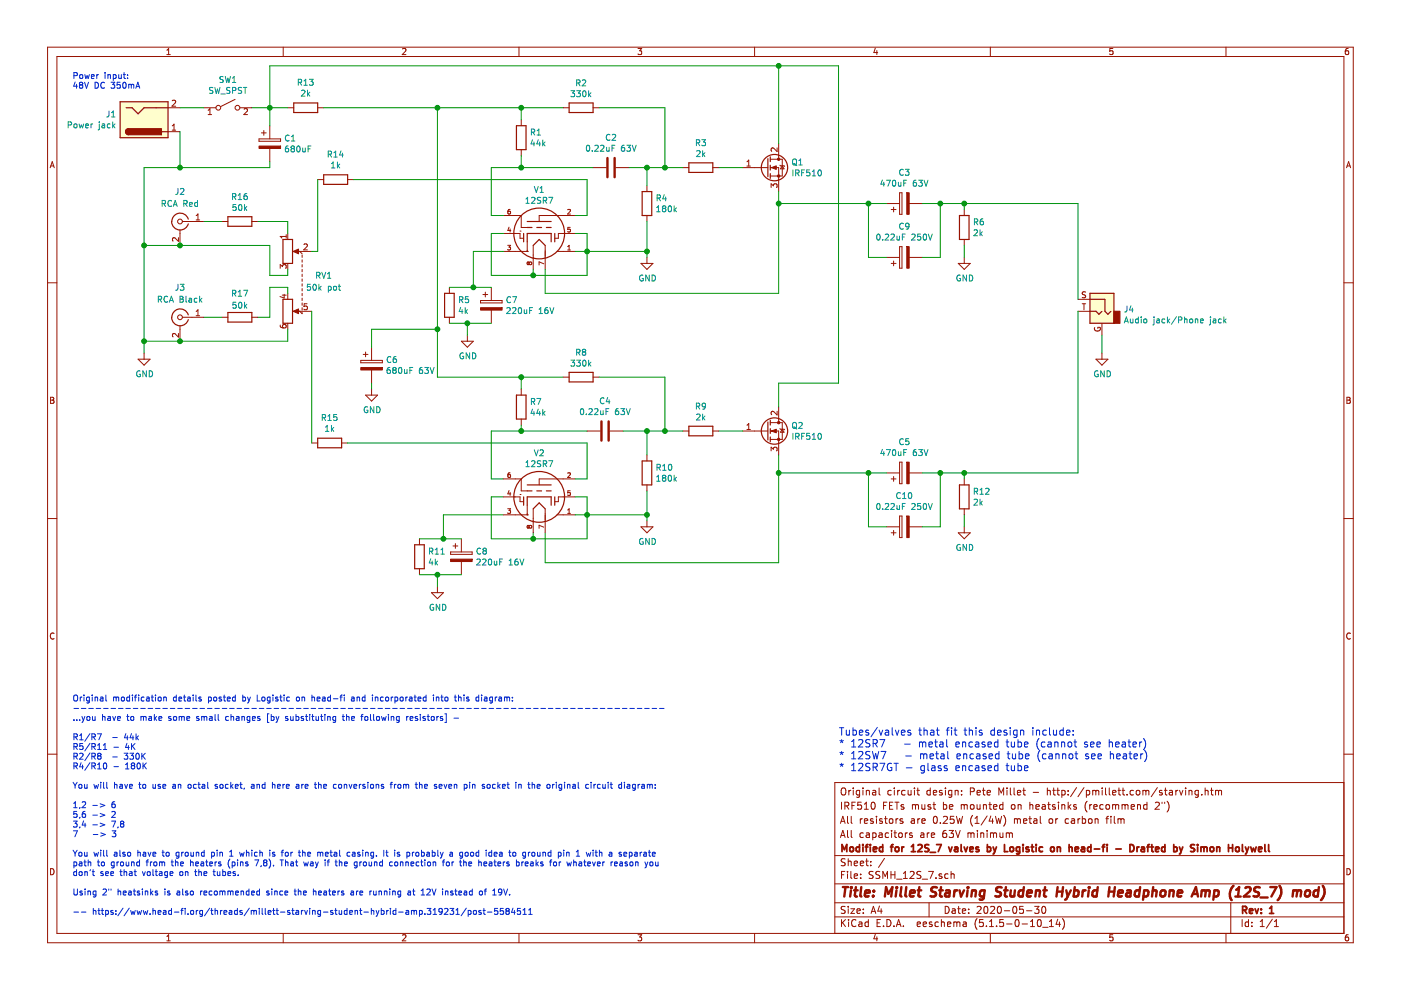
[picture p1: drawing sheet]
EESchema Schematic File Version 4
EELAYER 30 0
EELAYER END
$Descr A4 11693 8268
encoding utf-8
Sheet 1 1
Title "Millet Starving Student Hybrid Headphone Amp (12S_7) mod)"
Date "2020-05-30"
Rev "1"
Comp "Modified for 12S_7 valves by Logistic on head-fi - Drafted by Simon Holywell"
Comment1 "All capacitors are 63V minimum"
Comment2 "All resistors are 0.25W (1/4W) metal or carbon film"
Comment3 "IRF510 FETs must be mounted on heatsinks (recommend 2\")"
Comment4 "Original circuit design: Pete Millet - http://pmillett.com/starving.htm"
$EndDescr
$Comp
L Connector:Jack-DC J1
U 1 1
P 1200 1000
F 0 "J1" H 970 958 50  0000 R CNN
F 1 "Power jack" H 970 1049 50  0000 R CNN
F 2 "" H 1250 960 50  0001 C CNN
F 3 "~" H 1250 960 50  0001 C CNN
	1    1200 1000
	1    0    0    1   
$EndComp
$Comp
L Switch:SW_SPST SW1
U 1 1
P 1900 900
F 0 "SW1" H 1900 1135 50  0000 C CNN
F 1 "SW_SPST" H 1900 1044 50  0000 C CNN
F 2 "" H 1900 900 50  0001 C CNN
F 3 "~" H 1900 900 50  0001 C CNN
	1    1900 900 
	1    0    0    -1  
$EndComp
Wire Wire Line
	1700 900  1500 900 
$Comp
L Device:CP C1
U 1 1
P 2250 1200
F 0 "C1" H 2368 1246 50  0000 L CNN
F 1 "680uF" H 2368 1155 50  0000 L CNN
F 2 "" H 2288 1050 50  0001 C CNN
F 3 "~" H 2250 1200 50  0001 C CNN
	1    2250 1200
	1    0    0    -1  
$EndComp
$Comp
L Device:R R13
U 1 1
P 2550 900
F 0 "R13" V 2757 900 50  0000 C CNN
F 1 "2k" V 2666 900 50  0000 C CNN
F 2 "" V 2480 900 50  0001 C CNN
F 3 "~" H 2550 900 50  0001 C CNN
	1    2550 900 
	0    -1   -1   0   
$EndComp
$Comp
L Device:R R14
U 1 1
P 2800 1500
F 0 "R14" V 3007 1500 50  0000 C CNN
F 1 "1k" V 2916 1500 50  0000 C CNN
F 2 "" V 2730 1500 50  0001 C CNN
F 3 "~" H 2800 1500 50  0001 C CNN
	1    2800 1500
	0    -1   -1   0   
$EndComp
$Comp
L Device:R R16
U 1 1
P 2000 1850
F 0 "R16" V 1793 1850 50  0000 C CNN
F 1 "50k" V 1884 1850 50  0000 C CNN
F 2 "" V 1930 1850 50  0001 C CNN
F 3 "~" H 2000 1850 50  0001 C CNN
	1    2000 1850
	0    1    1    0   
$EndComp
$Comp
L Connector:Conn_Coaxial J3
U 1 1
P 1500 2650
F 0 "J3" H 1500 2900 50  0000 C CNN
F 1 "RCA Black" H 1500 2800 50  0000 C CNN
F 2 "" H 1500 2650 50  0001 C CNN
F 3 " ~" H 1500 2650 50  0001 C CNN
	1    1500 2650
	-1   0    0    -1  
$EndComp
Wire Wire Line
	2650 2100 2600 2100
$Comp
L power:GND #PWR04
U 1 1
P 1200 2950
F 0 "#PWR04" H 1200 2700 50  0001 C CNN
F 1 "GND" H 1205 2777 50  0000 C CNN
F 2 "" H 1200 2950 50  0001 C CNN
F 3 "" H 1200 2950 50  0001 C CNN
	1    1200 2950
	1    0    0    -1  
$EndComp
Wire Wire Line
	2400 1950 2400 1850
Wire Wire Line
	2400 1850 2150 1850
$Comp
L Connector:Conn_Coaxial J2
U 1 1
P 1500 1850
F 0 "J2" H 1500 2100 50  0000 C CNN
F 1 "RCA Red" H 1500 2000 50  0000 C CNN
F 2 "" H 1500 1850 50  0001 C CNN
F 3 " ~" H 1500 1850 50  0001 C CNN
	1    1500 1850
	-1   0    0    -1  
$EndComp
Wire Wire Line
	1700 1850 1850 1850
$Comp
L Device:R R17
U 1 1
P 2000 2650
F 0 "R17" V 1800 2650 50  0000 C CNN
F 1 "50k" V 1900 2650 50  0000 C CNN
F 2 "" V 1930 2650 50  0001 C CNN
F 3 "~" H 2000 2650 50  0001 C CNN
	1    2000 2650
	0    1    1    0   
$EndComp
Wire Wire Line
	2400 2250 2400 2300
Wire Wire Line
	2400 2300 2250 2300
Wire Wire Line
	2250 2300 2250 2050
Wire Wire Line
	2250 2050 1500 2050
Connection ~ 1500 2050
Wire Wire Line
	2400 2450 2400 2400
$Comp
L Device:R_POT_Dual RV1
U 1 1
P 2500 2350
F 0 "RV1" V 2450 2550 50  0000 C CNN
F 1 "50k pot" V 2550 2550 50  0000 C CNN
F 2 "" H 2750 2275 50  0001 C CNN
F 3 "~" H 2750 2275 50  0001 C CNN
	1    2500 2350
	0    1    1    0   
$EndComp
Wire Wire Line
	2400 2400 2250 2400
Wire Wire Line
	2250 2400 2250 2650
Wire Wire Line
	2250 2650 2150 2650
Wire Wire Line
	1850 2650 1700 2650
Wire Wire Line
	2400 2850 1500 2850
Wire Wire Line
	2400 2750 2400 2850
Connection ~ 1500 2850
$Comp
L Device:R R15
U 1 1
P 2750 3700
F 0 "R15" V 2957 3700 50  0000 C CNN
F 1 "1k" V 2866 3700 50  0000 C CNN
F 2 "" V 2680 3700 50  0001 C CNN
F 3 "~" H 2750 3700 50  0001 C CNN
	1    2750 3700
	0    -1   -1   0   
$EndComp
Wire Wire Line
	2650 2100 2650 1500
Wire Wire Line
	1500 1400 2250 1400
Wire Wire Line
	1500 1100 1500 1400
Wire Wire Line
	1500 1400 1200 1400
Connection ~ 1500 1400
Wire Wire Line
	2100 900  2250 900 
Connection ~ 2250 900 
Wire Wire Line
	2250 900  2400 900 
Wire Wire Line
	1200 1400 1200 2050
Wire Wire Line
	1200 2950 1200 2850
Connection ~ 1200 2850
Wire Wire Line
	1200 2850 1500 2850
Wire Wire Line
	1200 2050 1500 2050
Connection ~ 1200 2050
Wire Wire Line
	1200 2050 1200 2850
Wire Wire Line
	2250 1050 2250 900 
Wire Wire Line
	2250 1350 2250 1400
Wire Wire Line
	2250 900  2250 550 
$Comp
L Connector:AudioJack2_Ground J4
U 1 1
P 9200 2600
F 0 "J4" H 9020 2618 50  0000 R CNN
F 1 "Audio jack/Phone jack" H 9020 2527 50  0000 R CNN
F 2 "" H 9200 2600 50  0001 C CNN
F 3 "~" H 9200 2600 50  0001 C CNN
	1    9200 2600
	-1   0    0    -1  
$EndComp
Wire Wire Line
	8050 2050 8050 2150
$Comp
L power:GND #PWR02
U 1 1
P 8050 2150
F 0 "#PWR02" H 8050 1900 50  0001 C CNN
F 1 "GND" H 8055 1977 50  0000 C CNN
F 2 "" H 8050 2150 50  0001 C CNN
F 3 "" H 8050 2150 50  0001 C CNN
	1    8050 2150
	1    0    0    -1  
$EndComp
Connection ~ 7850 1700
Wire Wire Line
	8050 1700 8050 1750
Wire Wire Line
	7850 1700 8050 1700
Wire Wire Line
	7850 1700 7700 1700
Wire Wire Line
	7850 2150 7850 1700
Wire Wire Line
	7700 2150 7850 2150
$Comp
L Device:R R6
U 1 1
P 8050 1900
F 0 "R6" H 8120 1946 50  0000 L CNN
F 1 "2k" H 8120 1855 50  0000 L CNN
F 2 "" V 7980 1900 50  0001 C CNN
F 3 "~" H 8050 1900 50  0001 C CNN
	1    8050 1900
	1    0    0    -1  
$EndComp
Wire Wire Line
	7250 1700 7400 1700
Connection ~ 7250 1700
Wire Wire Line
	7250 2150 7400 2150
Wire Wire Line
	7250 1700 7250 2150
Wire Wire Line
	6500 1700 6500 1600
Connection ~ 6500 1700
Wire Wire Line
	6500 1700 7250 1700
Wire Wire Line
	4550 2450 6500 2450
$Comp
L Device:CP C9
U 1 1
P 7550 2150
F 0 "C9" V 7805 2150 50  0000 C CNN
F 1 "0.22uF 250V" V 7714 2150 50  0000 C CNN
F 2 "" H 7588 2000 50  0001 C CNN
F 3 "~" H 7550 2150 50  0001 C CNN
	1    7550 2150
	0    -1   -1   0   
$EndComp
$Comp
L Device:CP C3
U 1 1
P 7550 1700
F 0 "C3" V 7805 1700 50  0000 C CNN
F 1 "470uF 63V" V 7714 1700 50  0000 C CNN
F 2 "" H 7588 1550 50  0001 C CNN
F 3 "~" H 7550 1700 50  0001 C CNN
	1    7550 1700
	0    -1   -1   0   
$EndComp
Wire Wire Line
	6500 550  6500 1200
Wire Wire Line
	2250 550  6500 550 
Wire Wire Line
	5550 1400 5700 1400
Connection ~ 5550 1400
Wire Wire Line
	5550 900  5550 1400
$Comp
L Device:R R2
U 1 1
P 4850 900
F 0 "R2" V 4643 900 50  0000 C CNN
F 1 "330k" V 4734 900 50  0000 C CNN
F 2 "" V 4780 900 50  0001 C CNN
F 3 "~" H 4850 900 50  0001 C CNN
	1    4850 900 
	0    1    1    0   
$EndComp
Wire Wire Line
	5400 1400 5550 1400
Connection ~ 5400 1400
Wire Wire Line
	5400 1550 5400 1400
$Comp
L Device:R R4
U 1 1
P 5400 1700
F 0 "R4" H 5470 1746 50  0000 L CNN
F 1 "180k" H 5470 1655 50  0000 L CNN
F 2 "" V 5330 1700 50  0001 C CNN
F 3 "~" H 5400 1700 50  0001 C CNN
	1    5400 1700
	1    0    0    -1  
$EndComp
Wire Wire Line
	6500 2450 6500 1700
Wire Wire Line
	6000 1400 6200 1400
Wire Wire Line
	5250 1400 5400 1400
$Comp
L Device:R R3
U 1 1
P 5850 1400
F 0 "R3" V 5643 1400 50  0000 C CNN
F 1 "2k" V 5734 1400 50  0000 C CNN
F 2 "" V 5780 1400 50  0001 C CNN
F 3 "~" H 5850 1400 50  0001 C CNN
	1    5850 1400
	0    1    1    0   
$EndComp
$Comp
L Transistor_FET:BUZ11 Q1
U 1 1
P 6400 1400
F 0 "Q1" H 6604 1446 50  0000 L CNN
F 1 "IRF510" H 6604 1355 50  0000 L CNN
F 2 "Package_TO_SOT_THT:TO-220-3_Vertical" H 6650 1325 50  0001 L CIN
F 3 "http://www.fairchildsemi.com/ds/BU/BUZ11.pdf" H 6400 1400 50  0001 L CNN
	1    6400 1400
	1    0    0    -1  
$EndComp
$Comp
L Device:C C2
U 1 1
P 5100 1400
F 0 "C2" V 4848 1400 50  0000 C CNN
F 1 "0.22uF 63V" V 4939 1400 50  0000 C CNN
F 2 "" H 5138 1250 50  0001 C CNN
F 3 "~" H 5100 1400 50  0001 C CNN
	1    5100 1400
	0    1    1    0   
$EndComp
Wire Wire Line
	4900 1950 4800 1950
Wire Wire Line
	4900 2300 4900 2100
Wire Wire Line
	2700 900  3650 900 
Wire Wire Line
	4350 900  4350 1000
$Comp
L power:GND #PWR01
U 1 1
P 5400 2150
F 0 "#PWR01" H 5400 1900 50  0001 C CNN
F 1 "GND" H 5405 1977 50  0000 C CNN
F 2 "" H 5400 2150 50  0001 C CNN
F 3 "" H 5400 2150 50  0001 C CNN
	1    5400 2150
	1    0    0    -1  
$EndComp
$Comp
L Device:R R1
U 1 1
P 4350 1150
F 0 "R1" H 4420 1196 50  0000 L CNN
F 1 "44k" H 4420 1105 50  0000 L CNN
F 2 "" V 4280 1150 50  0001 C CNN
F 3 "~" H 4350 1150 50  0001 C CNN
	1    4350 1150
	1    0    0    -1  
$EndComp
Wire Wire Line
	3750 2400 3950 2400
Wire Wire Line
	3900 2700 4100 2700
Connection ~ 3900 2700
Wire Wire Line
	3900 2800 3900 2700
$Comp
L power:GND #PWR03
U 1 1
P 3900 2800
F 0 "#PWR03" H 3900 2550 50  0001 C CNN
F 1 "GND" H 3905 2627 50  0000 C CNN
F 2 "" H 3900 2800 50  0001 C CNN
F 3 "" H 3900 2800 50  0001 C CNN
	1    3900 2800
	1    0    0    -1  
$EndComp
Wire Wire Line
	3750 2700 3900 2700
$Comp
L Device:CP C7
U 1 1
P 4100 2550
F 0 "C7" H 4218 2596 50  0000 L CNN
F 1 "220uF 16V" H 4218 2505 50  0000 L CNN
F 2 "" H 4138 2400 50  0001 C CNN
F 3 "~" H 4100 2550 50  0001 C CNN
	1    4100 2550
	1    0    0    -1  
$EndComp
$Comp
L Device:R R5
U 1 1
P 3750 2550
F 0 "R5" H 3820 2596 50  0000 L CNN
F 1 "4k" H 3820 2505 50  0000 L CNN
F 2 "" V 3680 2550 50  0001 C CNN
F 3 "~" H 3750 2550 50  0001 C CNN
	1    3750 2550
	1    0    0    -1  
$EndComp
Wire Wire Line
	8050 4300 8050 4400
$Comp
L power:GND #PWR08
U 1 1
P 8050 4400
F 0 "#PWR08" H 8050 4150 50  0001 C CNN
F 1 "GND" H 8055 4227 50  0000 C CNN
F 2 "" H 8050 4400 50  0001 C CNN
F 3 "" H 8050 4400 50  0001 C CNN
	1    8050 4400
	1    0    0    -1  
$EndComp
Connection ~ 7850 3950
Wire Wire Line
	8050 3950 8050 4000
Wire Wire Line
	7850 3950 8050 3950
Wire Wire Line
	7850 3950 7700 3950
Wire Wire Line
	7850 4400 7850 3950
Wire Wire Line
	7700 4400 7850 4400
$Comp
L Device:R R12
U 1 1
P 8050 4150
F 0 "R12" H 8120 4196 50  0000 L CNN
F 1 "2k" H 8120 4105 50  0000 L CNN
F 2 "" V 7980 4150 50  0001 C CNN
F 3 "~" H 8050 4150 50  0001 C CNN
	1    8050 4150
	1    0    0    -1  
$EndComp
Wire Wire Line
	7250 3950 7400 3950
Connection ~ 7250 3950
Wire Wire Line
	7250 4400 7400 4400
Wire Wire Line
	7250 3950 7250 4400
Wire Wire Line
	6500 3950 6500 3800
Wire Wire Line
	6500 3950 7250 3950
$Comp
L Device:CP C10
U 1 1
P 7550 4400
F 0 "C10" V 7805 4400 50  0000 C CNN
F 1 "0.22uF 250V" V 7714 4400 50  0000 C CNN
F 2 "" H 7588 4250 50  0001 C CNN
F 3 "~" H 7550 4400 50  0001 C CNN
	1    7550 4400
	0    -1   -1   0   
$EndComp
$Comp
L Device:CP C5
U 1 1
P 7550 3950
F 0 "C5" V 7805 3950 50  0000 C CNN
F 1 "470uF 63V" V 7714 3950 50  0000 C CNN
F 2 "" H 7588 3800 50  0001 C CNN
F 3 "~" H 7550 3950 50  0001 C CNN
	1    7550 3950
	0    -1   -1   0   
$EndComp
Wire Wire Line
	5550 3600 5700 3600
Connection ~ 5550 3600
Wire Wire Line
	5550 3150 5550 3600
$Comp
L Device:R R8
U 1 1
P 4850 3150
F 0 "R8" V 4643 3150 50  0000 C CNN
F 1 "330k" V 4734 3150 50  0000 C CNN
F 2 "" V 4780 3150 50  0001 C CNN
F 3 "~" H 4850 3150 50  0001 C CNN
	1    4850 3150
	0    1    1    0   
$EndComp
Wire Wire Line
	5400 3600 5550 3600
Connection ~ 5400 3600
Wire Wire Line
	5400 3800 5400 3600
$Comp
L Device:R R10
U 1 1
P 5400 3950
F 0 "R10" H 5470 3996 50  0000 L CNN
F 1 "180k" H 5470 3905 50  0000 L CNN
F 2 "" V 5330 3950 50  0001 C CNN
F 3 "~" H 5400 3950 50  0001 C CNN
	1    5400 3950
	1    0    0    -1  
$EndComp
Wire Wire Line
	6000 3600 6200 3600
Wire Wire Line
	5200 3600 5400 3600
$Comp
L Device:R R9
U 1 1
P 5850 3600
F 0 "R9" V 5643 3600 50  0000 C CNN
F 1 "2k" V 5734 3600 50  0000 C CNN
F 2 "" V 5780 3600 50  0001 C CNN
F 3 "~" H 5850 3600 50  0001 C CNN
	1    5850 3600
	0    1    1    0   
$EndComp
$Comp
L Transistor_FET:BUZ11 Q2
U 1 1
P 6400 3600
F 0 "Q2" H 6604 3646 50  0000 L CNN
F 1 "IRF510" H 6604 3555 50  0000 L CNN
F 2 "Package_TO_SOT_THT:TO-220-3_Vertical" H 6650 3525 50  0001 L CIN
F 3 "http://www.fairchildsemi.com/ds/BU/BUZ11.pdf" H 6400 3600 50  0001 L CNN
	1    6400 3600
	1    0    0    -1  
$EndComp
$Comp
L Device:C C4
U 1 1
P 5050 3600
F 0 "C4" V 4798 3600 50  0000 C CNN
F 1 "0.22uF 63V" V 4889 3600 50  0000 C CNN
F 2 "" H 5088 3450 50  0001 C CNN
F 3 "~" H 5050 3600 50  0001 C CNN
	1    5050 3600
	0    1    1    0   
$EndComp
$Comp
L power:GND #PWR07
U 1 1
P 5400 4350
F 0 "#PWR07" H 5400 4100 50  0001 C CNN
F 1 "GND" H 5405 4177 50  0000 C CNN
F 2 "" H 5400 4350 50  0001 C CNN
F 3 "" H 5400 4350 50  0001 C CNN
	1    5400 4350
	1    0    0    -1  
$EndComp
Connection ~ 3650 4800
Wire Wire Line
	3650 4900 3650 4800
$Comp
L power:GND #PWR09
U 1 1
P 3650 4900
F 0 "#PWR09" H 3650 4650 50  0001 C CNN
F 1 "GND" H 3655 4727 50  0000 C CNN
F 2 "" H 3650 4900 50  0001 C CNN
F 3 "" H 3650 4900 50  0001 C CNN
	1    3650 4900
	1    0    0    -1  
$EndComp
Wire Wire Line
	3500 4800 3650 4800
$Comp
L Device:R R11
U 1 1
P 3500 4650
F 0 "R11" H 3570 4696 50  0000 L CNN
F 1 "4k" H 3570 4605 50  0000 L CNN
F 2 "" V 3430 4650 50  0001 C CNN
F 3 "~" H 3500 4650 50  0001 C CNN
	1    3500 4650
	1    0    0    -1  
$EndComp
Wire Wire Line
	2600 2600 2600 3700
Wire Wire Line
	4550 4700 6500 4700
Wire Wire Line
	6500 4700 6500 3950
Connection ~ 6500 3950
Wire Wire Line
	6500 3400 6500 3200
Wire Wire Line
	7000 3200 7000 550 
Wire Wire Line
	7000 550  6500 550 
Wire Wire Line
	6500 3200 7000 3200
Connection ~ 6500 550 
$Comp
L Device:CP C6
U 1 1
P 3100 3050
F 0 "C6" H 3218 3096 50  0000 L CNN
F 1 "680uF 63V" H 3218 3005 50  0000 L CNN
F 2 "" H 3138 2900 50  0001 C CNN
F 3 "~" H 3100 3050 50  0001 C CNN
	1    3100 3050
	1    0    0    -1  
$EndComp
Connection ~ 3650 900 
Wire Wire Line
	3650 900  4350 900 
Wire Wire Line
	3650 3150 3650 2750
$Comp
L power:GND #PWR06
U 1 1
P 3100 3250
F 0 "#PWR06" H 3100 3000 50  0001 C CNN
F 1 "GND" H 3105 3077 50  0000 C CNN
F 2 "" H 3100 3250 50  0001 C CNN
F 3 "" H 3100 3250 50  0001 C CNN
	1    3100 3250
	1    0    0    -1  
$EndComp
Wire Wire Line
	3100 3200 3100 3250
$Comp
L power:GND #PWR05
U 1 1
P 9200 2950
F 0 "#PWR05" H 9200 2700 50  0001 C CNN
F 1 "GND" H 9205 2777 50  0000 C CNN
F 2 "" H 9200 2950 50  0001 C CNN
F 3 "" H 9200 2950 50  0001 C CNN
	1    9200 2950
	1    0    0    -1  
$EndComp
Wire Wire Line
	9200 2800 9200 2950
Wire Wire Line
	8050 3950 9000 3950
Wire Wire Line
	9000 3950 9000 2600
Connection ~ 8050 3950
Wire Wire Line
	8050 1700 9000 1700
Wire Wire Line
	9000 1700 9000 2500
Connection ~ 8050 1700
Wire Wire Line
	4350 900  4700 900 
Connection ~ 4350 900 
Wire Wire Line
	5000 3150 5550 3150
Wire Wire Line
	5000 900  5550 900 
$Comp
L Valve:12SR7 V1
U 1 1
P 4500 1950
F 0 "V1" H 4500 2317 50  0000 C CNN
F 1 "12SR7" H 4500 2226 50  0000 C CNN
F 2 "" H 4550 2450 50  0001 C CNN
F 3 "http://www.r-type.org/pdfs/12sr7.pdf" H 4550 2450 50  0001 C CNN
	1    4500 1950
	1    0    0    -1  
$EndComp
$Comp
L Valve:12SR7 V2
U 1 1
P 4500 4150
F 0 "V2" H 4500 4517 50  0000 C CNN
F 1 "12SR7" H 4500 4426 50  0000 C CNN
F 2 "" H 4550 4650 50  0001 C CNN
F 3 "http://www.r-type.org/pdfs/12sr7.pdf" H 4550 4650 50  0001 C CNN
	1    4500 4150
	1    0    0    -1  
$EndComp
Wire Wire Line
	3650 4800 3850 4800
$Comp
L Device:CP C8
U 1 1
P 3850 4650
F 0 "C8" H 3968 4696 50  0000 L CNN
F 1 "220uF 16V" H 3968 4605 50  0000 L CNN
F 2 "" H 3888 4500 50  0001 C CNN
F 3 "~" H 3850 4650 50  0001 C CNN
	1    3850 4650
	1    0    0    -1  
$EndComp
Wire Wire Line
	4350 3600 4900 3600
Connection ~ 4350 3150
Wire Wire Line
	4350 3150 4700 3150
Wire Wire Line
	3650 3150 4350 3150
Wire Wire Line
	4350 3550 4350 3600
Wire Wire Line
	4350 3150 4350 3250
$Comp
L Device:R R7
U 1 1
P 4350 3400
F 0 "R7" H 4420 3446 50  0000 L CNN
F 1 "44k" H 4420 3355 50  0000 L CNN
F 2 "" V 4280 3400 50  0001 C CNN
F 3 "~" H 4350 3400 50  0001 C CNN
	1    4350 3400
	1    0    0    -1  
$EndComp
Wire Wire Line
	3700 4300 3700 4500
Wire Wire Line
	3700 4500 3500 4500
Wire Wire Line
	3700 4500 3850 4500
Connection ~ 3700 4500
Wire Wire Line
	4800 4300 4900 4300
Wire Wire Line
	4900 4500 4900 4300
Connection ~ 4900 4300
Wire Wire Line
	4800 4150 4900 4150
Wire Wire Line
	4900 4150 4900 4300
Wire Wire Line
	4450 4500 4450 4450
Wire Wire Line
	4200 4300 3700 4300
Wire Wire Line
	4100 4000 4100 3600
Wire Wire Line
	4100 3600 4350 3600
Connection ~ 4350 3600
Wire Wire Line
	4550 4700 4550 4450
Wire Wire Line
	5400 4100 5400 4300
Wire Wire Line
	4450 4500 4900 4500
Wire Wire Line
	4200 4150 4100 4150
Wire Wire Line
	4100 4150 4100 4500
Wire Wire Line
	4100 4500 4450 4500
Connection ~ 4450 4500
Wire Wire Line
	4900 3700 4900 4000
Wire Wire Line
	4900 4000 4800 4000
Wire Wire Line
	4100 4000 4200 4000
Wire Wire Line
	3950 2100 3950 2400
Connection ~ 3950 2400
Wire Wire Line
	3950 2400 4100 2400
Wire Wire Line
	5400 1850 5400 2100
Wire Wire Line
	2950 1500 4900 1500
Wire Wire Line
	3950 2100 4200 2100
Wire Wire Line
	4100 2300 4100 1950
Wire Wire Line
	4100 1950 4200 1950
Wire Wire Line
	4100 1400 4350 1400
Wire Wire Line
	4350 1300 4350 1400
Connection ~ 4350 1400
Wire Wire Line
	4350 1400 4950 1400
Wire Wire Line
	4800 2100 4900 2100
Connection ~ 4900 2100
Wire Wire Line
	4900 2100 4900 1950
Wire Wire Line
	4900 4300 5400 4300
Connection ~ 5400 4300
Wire Wire Line
	5400 4300 5400 4350
Wire Wire Line
	4900 2100 5400 2100
Connection ~ 5400 2100
Wire Wire Line
	5400 2100 5400 2150
Wire Wire Line
	4100 2300 4450 2300
Wire Wire Line
	4550 2250 4550 2450
Wire Wire Line
	4450 2250 4450 2300
Connection ~ 4450 2300
Wire Wire Line
	4450 2300 4900 2300
Wire Wire Line
	4900 1500 4900 1800
Wire Wire Line
	4900 1800 4800 1800
Wire Wire Line
	4100 1400 4100 1800
Wire Wire Line
	4100 1800 4200 1800
Wire Wire Line
	3100 2900 3100 2750
Wire Wire Line
	3100 2750 3650 2750
Connection ~ 3650 2750
Wire Wire Line
	3650 2750 3650 900 
Wire Wire Line
	2900 3700 4900 3700
Text Notes 600  7650 0    50   ~ 0
Original modification details posted by Logistic on head-fi and incorporated into this diagram:\n--------------------------------------------------------------------------------\n...you have to make some small changes [by substituting the following resistors] -\n\nR1/R7  - 44k\nR5/R11 - 4K\nR2/R8  - 330K\nR4/R10 - 180K\n\nYou will have to use an octal socket, and here are the conversions from the seven pin socket in the original circuit diagram:\n\n1,2 -> 6\n5,6 -> 2\n3,4 -> 7,8\n7   -> 3\n\nYou will also have to ground pin 1 which is for the metal casing. It is probably a good idea to ground pin 1 with a separate\npath to ground from the heaters (pins 7,8). That way if the ground connection for the heaters breaks for whatever reason you\ndon't see that voltage on the tubes.\n\nUsing 2" heatsinks is also recommended since the heaters are running at 12V instead of 19V.\n\n-- https://www.head-fi.org/threads/millett-starving-student-hybrid-amp.319231/post-5584511
Text Notes 7000 6450 0    62   ~ 0
Tubes/valves that fit this design include:\n* 12SR7   - metal encased tube (cannot see heater)\n* 12SW7   - metal encased tube (cannot see heater)\n* 12SR7GT - glass encased tube
Text Notes 600  750  0    50   ~ 0
Power input:\n48V DC 350mA
$EndSCHEMATC
